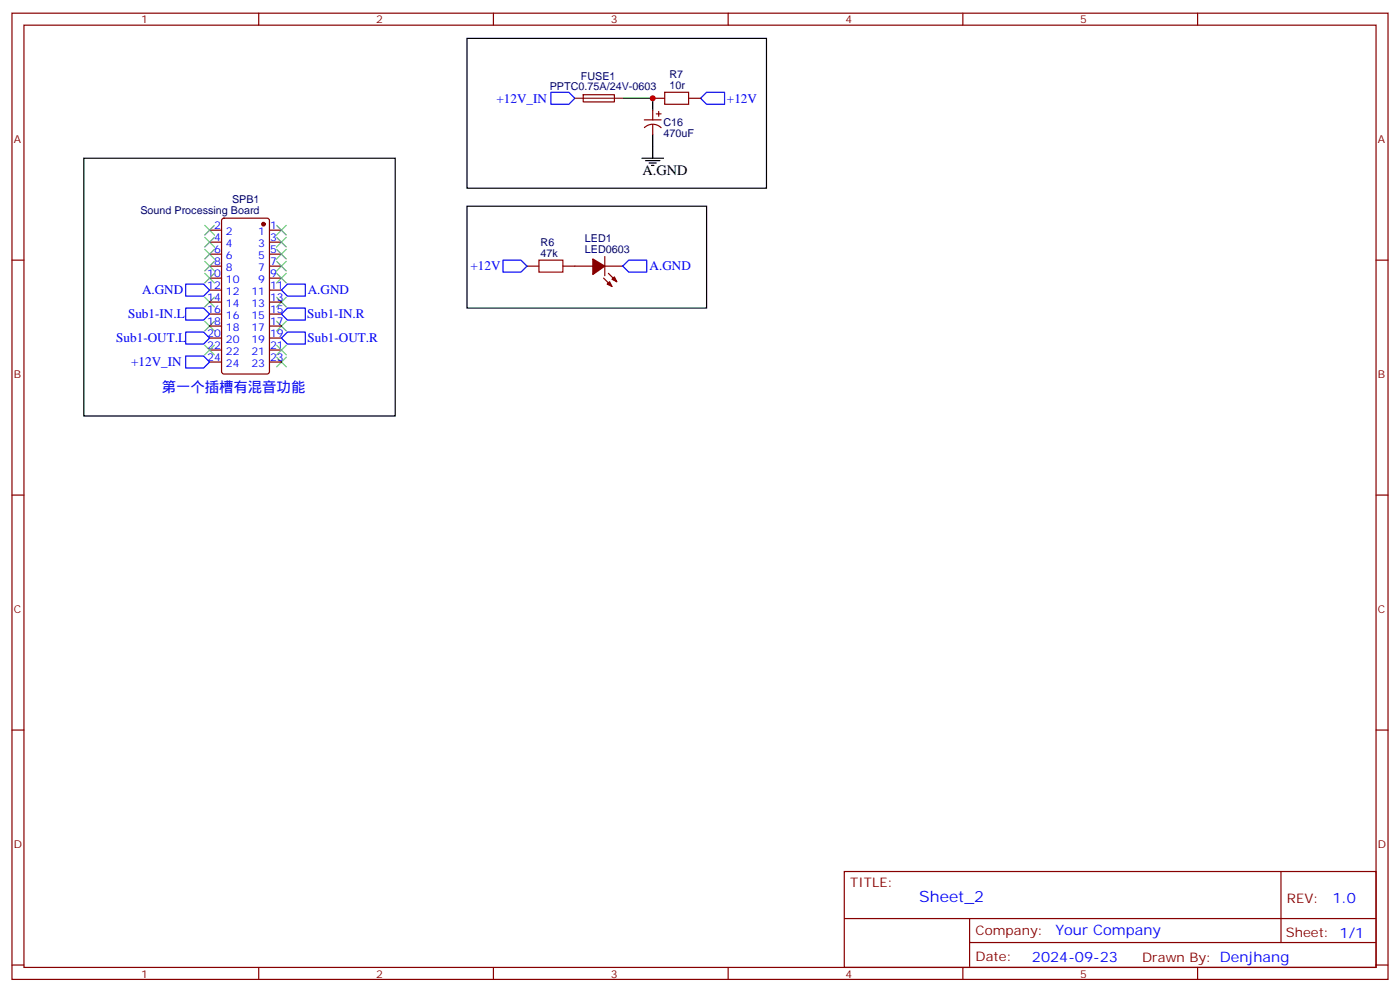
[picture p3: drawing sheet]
<svg xmlns="http://www.w3.org/2000/svg" width="412mm" height="292mm" viewBox="0 0 412 292" stroke-linecap="round" stroke-linejoin="round" font-family="sans-serif">
<g fill="none" stroke="#870000" stroke-width=".35">
<path d="M3.5 3.9h405.4v284.3h-405.4zM7.1 7.4h398.2v277.3h-398.2zM76.2 3.9v3.5M145.3 3.9v3.5M214.5 3.9v3.5M283.6 3.9v3.5M352.8 3.9v3.5M171.8 27.9h9.1l.1 2.1h-9.2zM189.8 35.3h4.9M189.8 37.5a3.5 3.5 0 0 1 4.9 .1M192.3 32.5v2.8M192.3 36.7v2.8"/>
<path d="M192.3 28.9h3.5M193.3 33.5h1.4M194 32.8v1.4M202.8 28.9h3.6M3.5 76.6h3.6M61.7 67.7h3.6M61.7 71.3h3.6M61.7 74.8h3.6M61.7 78.3h3.6M65.5 64.4l.5-.2h12.7l.6 .4 .1 44.8-.5 .6-12.9 .1-.7-.5v-44.7zM79.4 67.7h3.5M79.4 71.3h3.5"/>
<path d="M79.4 74.8h3.5M79.4 78.3h3.5M155.2 78.3h3.5M165.8 78.3h8.8M178.2 78.3h5.2M178.2 75.5v5.6M405.3 76.6h3.6M61.7 99.5h3.6M61.7 96h3.6M61.7 81.8h3.6M61.7 92.4h3.6M61.7 85.4h3.6"/>
<path d="M61.7 88.9h3.6M79.4 99.5h3.5M79.4 96h3.5M79.4 81.8h3.5M79.4 92.4h3.5M79.4 85.4h3.5M79.4 88.9h3.5M177.8 81.8l2.5 2.5M179.2 80.4l2.5 2.5M61.7 106.5h3.6M61.7 103h3.6M79.4 106.5h3.5"/>
<path d="M79.4 103h3.5M3.5 145.7h3.6M405.3 145.7h3.6M3.5 214.8h3.6M405.3 214.8h3.6M248.7 256.5h156.6v28.2h-156.6zM377.3 256.5v20.9M248.7 270.3h156.5M285.6 277.4h119.6M285.6 270.3v14.1M3.5 284h3.6M76.2 284.7v3.5"/>
<path d="M145.3 284.7v3.5M214.5 284.7v3.5M283.6 284.7v3.5M352.8 284.7v3.5M405.3 284h3.6"/>
</g>
<g fill="none" stroke="#3c3" stroke-width=".35">
<path d="M60.3 69.8l2.8 2.9M60.3 66.3l2.8 2.8M60.3 73.4l2.8 2.8M60.3 76.9l2.8 2.8M63.1 69.8l-2.8 2.9M63.1 66.3l-2.8 2.8M63.1 73.4l-2.8 2.8M63.1 76.9l-2.8 2.8M81.5 66.3l2.8 2.8M81.5 69.8l2.8 2.9M81.5 73.4l2.8 2.8M81.5 76.9l2.8 2.8"/>
<path d="M84.3 73.4l-2.8 2.8M84.3 66.3l-2.8 2.8M84.3 69.8l-2.8 2.9M84.3 76.9l-2.8 2.8M60.3 94.5l2.8 2.9M60.3 87.5l2.8 2.8M60.3 80.4l2.8 2.9M63.1 94.5l-2.8 2.9M63.1 87.5l-2.8 2.8M63.1 80.4l-2.8 2.9M81.5 94.5l2.8 2.9M81.5 87.5l2.8 2.8"/>
<path d="M81.5 80.4l2.8 2.9M84.3 94.5l-2.8 2.9M84.3 87.5l-2.8 2.8M84.3 80.4l-2.8 2.9M60.3 101.6l2.8 2.8M63.1 101.6l-2.8 2.8M81.5 105.1l2.8 2.8M81.5 101.6l2.8 2.8M84.3 105.1l-2.8 2.8M84.3 101.6l-2.8 2.8"/>
</g>
<path d="M137.6 11.3h88.2v44.1h-88.2zM192.3 28.9v3.6M192.3 39.5v7.1M24.7 46.6h91.7v75.8h-91.7zM189.1 46.6h6.3M190.1 47.3h4.3M191.2 48h2.1M191.9 48.7h.7M137.6 60.7h70.5v30h-70.5z" fill="none" stroke="#000" stroke-width=".35"/>
<g fill="#870000" stroke="#870000" stroke-width=".35">
<path d="M174.6 76.2l3.6 2.1-3.6 2.5z"/>
<path d="M178.9 83.6l.7-.7 .7 1.4z"/>
<path d="M180.3 82.2l.7-.7 .7 1.4z"/>
<circle cx="77.6" cy="66" r=".53"/>
</g>
<path d="M162.3 27.2h5.3l1.7 1.7-1.7 1.8h-5.3zM206.4 28.9l1.7-1.7h5.3v3.5h-5.3zM148.2 76.6h5.3l1.7 1.7-1.7 1.8h-5.3zM185.2 76.6h5.3v3.5h-5.3l-1.8-1.8zM54.7 97.7h5.3l1.7 1.8-1.7 1.7h-5.3zM54.7 90.7h5.3l1.7 1.7-1.7 1.8h-5.3zM54.7 83.6h5.3l1.7 1.8-1.7 1.7h-5.3zM82.9 92.4l1.8-1.7h5.3v3.5h-5.3zM84.7 97.7h5.3v3.5h-5.3l-1.8-1.7zM84.7 83.6h5.3v3.5h-5.3l-1.8-1.7zM54.7 104.8h5.3l1.7 1.7-1.7 1.8h-5.3z" fill="none" stroke="#00f" stroke-width=".35"/>
<path d="M195.8 27.2h7v3.5h-7zM158.7 76.6h7.1v3.5h-7.1z" fill="none" stroke="#a10000" stroke-width=".35"/>
<path d="M183.4 28.9h8.9" fill="none" stroke="#008700" stroke-width=".35"/>
<path d="M169.3 28.9h14.1" fill="none" stroke="#8c2424" stroke-width=".35"/>
<circle cx="192.3" cy="28.9" r=".88" fill="#c00"/>
<text font-size="4.6" fill="#00f" x="270.8" y="265.5">Sheet_2</text>
<text font-size="4.2" x="189.2" y="51.5">A.GND</text>
<g font-size="4.2" fill="#00f">
<text x="47.6" y="115.4">第一个插槽有混音功能</text>
<text x="392.5" y="265.7">1.0</text>
<text x="310.9" y="275.3">Your Company</text>
<text x="304" y="283.1">2024-09-23</text>
</g>
<g font-size="3.9" fill="#00f">
<text x="146.2" y="30.2">+12V_IN</text>
<text x="214.1" y="30.2">+12V</text>
<text x="138.6" y="79.6">+12V</text>
<text x="191.3" y="79.6">A.GND</text>
<text x="41.8" y="86.6">A.GND</text>
<text x="90.7" y="86.6">A.GND</text>
<text x="37.7" y="93.7">Sub1-IN.L</text>
<text x="90.5" y="93.7">Sub1-IN.R</text>
<text x="34.3" y="100.7">Sub1-OUT.L</text>
<text x="90.6" y="100.7">Sub1-OUT.R</text>
<text x="38.6" y="107.8">+12V_IN</text>
</g>
<g font-size="3.9" fill="#800">
<text x="250.5" y="261.1">TITLE:</text>
<text x="379.1" y="265.7">REV:</text>
<text x="287.4" y="275.3">Company:</text>
<text x="378.7" y="275.9">Sheet: 1/1</text>
<text x="287.4" y="282.9">Date:</text>
<text x="336.4" y="283">Drawn By: Denjhang</text>
</g>
<g font-size="3.2" fill="#800">
<text x="41.6" y="6.9">1</text>
<text x="110.8" y="6.9">2</text>
<text x="179.9" y="6.9">3</text>
<text x="249.1" y="6.9">4</text>
<text x="318.2" y="6.9">5</text>
<text x="4.1" y="42">A</text>
<text x="405.9" y="42">A</text>
<text x="4.1" y="111.1">B</text>
<text x="405.9" y="111.1">B</text>
<text x="4.1" y="180.3">C</text>
<text x="405.9" y="180.3">C</text>
<text x="4.1" y="249.4">D</text>
<text x="405.9" y="249.4">D</text>
<text x="41.6" y="287.7">1</text>
<text x="110.8" y="287.7">2</text>
<text x="179.9" y="287.7">3</text>
<text x="249.1" y="287.7">4</text>
<text x="318.2" y="287.7">5</text>
</g>
<g font-size="3.2" fill="#000080">
<text x="171.1" y="23.6">FUSE1</text>
<text x="197.2" y="22.9">R7</text>
<text x="162" y="26.6">PPTC0.75A/24V-0603</text>
<text x="197.2" y="26.1">10r</text>
<text x="195.4" y="40.3">470uF</text>
<text x="195.4" y="37.1">C16</text>
<text x="68.4" y="59.7">SPB1</text>
<text x="41.4" y="62.9">Sound Processing Board</text>
<text x="172.3" y="71.3">LED1</text>
<text x="159.3" y="75.5">47k</text>
<text x="159.3" y="72.3">R6</text>
<text x="172.3" y="74.4">LED0603</text>
</g>
<g font-size="3.2" fill="#00f">
<text x="63.1" y="70.9">4</text>
<text x="63.1" y="67.4">2</text>
<text x="66.6" y="69.1">2</text>
<text x="76.1" y="69.1">1</text>
<text x="79.6" y="67.4">1</text>
<text x="79.6" y="70.9">3</text>
<text x="63.1" y="78">8</text>
<text x="63.1" y="74.4">6</text>
<text x="66.6" y="76.2">6</text>
<text x="66.6" y="72.7">4</text>
<text x="76.1" y="72.7">3</text>
<text x="76.1" y="76.2">5</text>
<text x="79.6" y="74.4">5</text>
<text x="79.6" y="78">7</text>
<text x="61.1" y="81.5">10</text>
<text x="66.6" y="83.3">10</text>
<text x="66.6" y="79.7">8</text>
<text x="76.1" y="79.7">7</text>
<text x="76.1" y="83.3">9</text>
<text x="79.6" y="81.5">9</text>
<text x="61.1" y="88.5">14</text>
<text x="61.1" y="85">12</text>
<text x="66.6" y="86.8">12</text>
<text x="74" y="86.8">11</text>
<text x="79.6" y="85">11</text>
<text x="79.6" y="88.5">13</text>
<text x="61.1" y="95.6">18</text>
<text x="61.1" y="92.1">16</text>
<text x="66.6" y="93.8">16</text>
<text x="66.6" y="90.3">14</text>
<text x="74" y="90.3">13</text>
<text x="74" y="93.8">15</text>
<text x="79.6" y="92.1">15</text>
<text x="79.6" y="95.6">17</text>
<text x="61.1" y="99.1">20</text>
<text x="66.6" y="100.9">20</text>
<text x="66.6" y="97.4">18</text>
<text x="74" y="97.4">17</text>
<text x="74" y="100.9">19</text>
<text x="79.6" y="99.1">19</text>
<text x="61.1" y="106.2">24</text>
<text x="61.1" y="102.7">22</text>
<text x="66.6" y="107.9">24</text>
<text x="66.6" y="104.4">22</text>
<text x="74" y="104.4">21</text>
<text x="74" y="107.9">23</text>
<text x="79.6" y="102.7">21</text>
<text x="79.6" y="106.2">23</text>
</g>
</svg>
